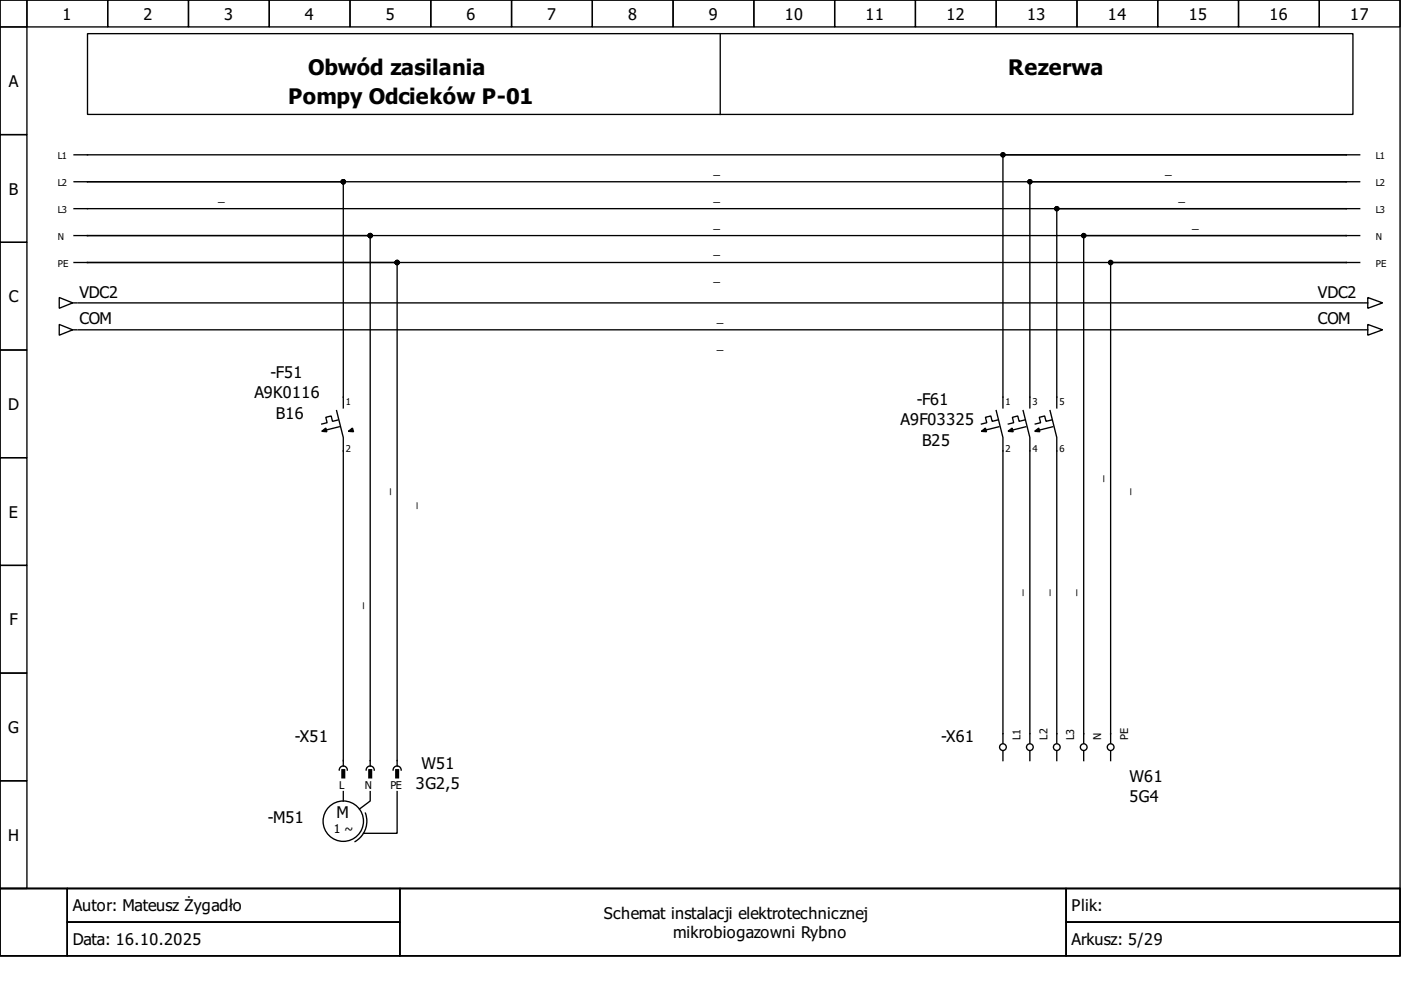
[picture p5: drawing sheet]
<svg xmlns="http://www.w3.org/2000/svg" width="297mm" height="210mm" viewBox="0 0 297 210" stroke-linecap="round" stroke-linejoin="round" font-family="sans-serif">
<g fill="none" stroke="#000" stroke-width=".29">
<path d="M0 0h296.8v188.4h-296.8zM0 0h5.7v5.7h-5.7zM5.7 0h17.1v5.7h-17.1zM22.8 0h17.2v5.7h-17.2zM40 0h17.1v5.7h-17.1zM57.1 0h17.1v5.7h-17.1zM74.2 0h17.1v5.7h-17.1zM91.3 0h17.2v5.7h-17.2zM108.5 0h17.1v5.7h-17.1zM125.6 0h17.1v5.7h-17.1zM142.7 0h17.1v5.7h-17.1zM159.8 0h17.2v5.7h-17.2z"/>
<path d="M177 0h17.1v5.7h-17.1zM194.1 0h17.1v5.7h-17.1zM211.2 0h17.1v5.7h-17.1zM228.3 0h17.2v5.7h-17.2zM245.5 0h17.1v5.7h-17.1zM262.6 0h17.1v5.7h-17.1zM279.7 0h17.1v5.7h-17.1zM0 5.7h5.7v22.8h-5.7zM18.6 7.1h268.3v17.2h-268.3zM152.7 7.1v17.2M0 28.5h5.7v22.9h-5.7zM15.7 38.5h2.9"/>
<path d="M18.6 38.5h266.8M18.6 38.5h54.2v48M285.4 38.5h2.9M285.4 32.8h2.9M285.4 32.8h-72.8v53.7M285.4 32.8h-269.7M285.4 38.5h-67.1v48M0 51.4h5.7v22.8h-5.7zM15.7 55.7h2.9M15.7 49.9h2.9M18.6 49.9h266.8M18.6 55.7h266.8"/>
<path d="M18.6 49.9h59.9v112.5M18.6 55.7h65.6v106.7M285.4 55.7h2.9M285.4 44.2h2.9M285.4 49.9h2.9M285.4 44.2h-61.3v42.3M285.4 55.7h-49.9v101.9M285.4 49.9h-55.6v107.7M285.4 44.2h-269.7M0 74.2h5.7v22.8h-5.7zM12.6 63.1l2.8 1.1-2.8 1.2zM12.6 68.8l2.8 1.1-2.8 1.2z"/>
<path d="M15.4 69.9h.9M15.4 64.2h.9M16.6 64.2h272.2M16.6 69.9h272.2M289.1 69.9h.9M289.1 64.2h.9M290 68.8l3.1 1.1-3.1 1.2zM290 63.1l3.1 1.1-3.1 1.2zM0 97h5.7v22.9h-5.7zM71.4 87.1l1.4 5.7v69.6M71.6 89.1l-1.1 .2-.3-1.1-1.1 .3 .3 1.1-1.2 .3M71.9 90.5l-3.4 .8"/>
<path d="M211.2 87.1l1.4 5.7v64.8M211.5 89.1l-1.1 .2-.3-1.1-1.2 .3 .3 1.1-1.1 .3M211.8 90.5l-3.4 .8M216.9 87.1l1.4 5.7v64.8M217.2 89.1l-1.1 .2-.3-1.1-1.2 .3 .3 1.1-1.1 .3M217.5 90.5l-3.4 .8M222.6 87.1l1.5 5.7v64.8M222.9 89.1l-1.1 .2-.3-1.1-1.2 .3 .3 1.1-1.1 .3M223.2 90.5l-3.4 .8M0 119.9h5.7v22.8h-5.7zM0 142.7h5.7v22.8h-5.7zM212.6 159.3v2"/>
<path d="M218.3 159.3v2M224.1 159.3v2M229.8 159.3v2M235.5 159.3v2M0 165.5h5.7v22.9h-5.7zM72.7 162.4a.86 .86 0 0 0-.8 .9M72.8 167.8v2M72.9 162.4a.86 .86 0 0 1 .7 .9M77.5 172.4a5 5 0 0 1-2.2 6M78.4 162.4a.86 .86 0 0 0-.8 .9M78.5 167.8v2l-2.3 1.7M78.6 162.4a.86 .86 0 0 1 .7 .9"/>
<path d="M84.1 162.4a.86 .86 0 0 0-.8 .9M84.2 167.8v8.9h-7.1M84.3 162.4a.86 .86 0 0 1 .8 .9M0 188.4h296.8v14.3h-296.8zM0 188.4h14.3v14.3h-14.3zM14.3 188.4h70.5v7.1h-70.5zM14.3 195.5h70.5v7.2h-70.5zM84.8 188.4h141.3v14.3h-141.3zM226.1 188.4h70.7v7.1h-70.7zM226.1 195.5h70.7v7.2h-70.7z"/>
<circle cx="212.6" cy="158.4" r=".71"/>
<circle cx="218.3" cy="158.4" r=".71"/>
<circle cx="224.1" cy="158.4" r=".71"/>
<circle cx="229.8" cy="158.4" r=".71"/>
<circle cx="235.5" cy="158.4" r=".71"/>
<circle cx="72.8" cy="174.1" r="4.3"/>
</g>
<g fill="#000" stroke="#000" stroke-width=".29">
<path d="M68.2 91.5l.9-.7 .2 .7zM73.9 91.5l.8-.7 .3 .7zM208.1 91.5l.8-.7 .3 .7zM213.7 91.5l.9-.7 .2 .7zM219.4 91.5l.8-.7 .3 .7z"/>
<path d="M72.5 163.2h.6v1.7h-.6z" fill-rule="evenodd"/>
<path d="M78.2 163.2h.6v1.7h-.6z" fill-rule="evenodd"/>
<path d="M83.9 163.2h.6v1.7h-.6z" fill-rule="evenodd"/>
<circle cx="72.8" cy="38.5" r=".43"/>
<circle cx="212.6" cy="32.8" r=".43"/>
<circle cx="218.3" cy="38.5" r=".43"/>
<circle cx="78.5" cy="49.9" r=".43"/>
<circle cx="84.2" cy="55.7" r=".43"/>
<circle cx="224.1" cy="44.2" r=".43"/>
<circle cx="229.8" cy="49.9" r=".43"/>
<circle cx="235.5" cy="55.7" r=".43"/>
</g>
<g font-size="4.6">
<text x="65.4" y="16">Obwód zasilania</text>
<text x="213.8" y="16">Rezerwa</text>
<text x="61.1" y="22">Pompy Odcieków P-01</text>
</g>
<g font-size="3.4">
<text x="13.3" y="4.1">1</text>
<text x="30.4" y="4.1">2</text>
<text x="47.5" y="4.1">3</text>
<text x="64.6" y="4.1">4</text>
<text x="81.8" y="4.1">5</text>
<text x="98.9" y="4.1">6</text>
<text x="116" y="4.1">7</text>
<text x="133.2" y="4.1">8</text>
<text x="150.3" y="4.1">9</text>
<text x="166.4" y="4.1">10</text>
<text x="183.5" y="4.1">11</text>
<text x="200.7" y="4.1">12</text>
<text x="217.8" y="4.1">13</text>
<text x="234.9" y="4.1">14</text>
<text x="252" y="4.1">15</text>
<text x="269.2" y="4.1">16</text>
<text x="286.3" y="4.1">17</text>
<text x="1.9" y="18.4">A</text>
<text x="1.9" y="41.2">B</text>
<text x="1.9" y="64.1">C</text>
<text x="16.8" y="63.1">VDC2</text>
<text x="279.4" y="63.1">VDC2</text>
<text x="16.8" y="68.8">COM</text>
<text x="279.4" y="68.8">COM</text>
<text x="57.4" y="80.2">-F51</text>
<text x="1.7" y="86.9">D</text>
<text x="53.9" y="84.5">A9K0116</text>
<text x="58.5" y="88.8">B16</text>
<text x="194.4" y="85.9">-F61</text>
<text x="190.9" y="90.2">A9F03325</text>
<text x="195.5" y="94.5">B25</text>
<text x="1.9" y="109.7">E</text>
<text x="2" y="132.6">F</text>
<text x="1.7" y="155.4">G</text>
<text x="62.5" y="157.3">-X51</text>
<text x="199.5" y="157.3">-X61</text>
<text x="88.2" y="167.3">3G2,5</text>
<text x="89.3" y="163">W51</text>
<text x="239.5" y="165.8">W61</text>
<text x="71.4" y="173.5">M</text>
<text x="239.5" y="170.1">5G4</text>
<text x="1.7" y="178.2">H</text>
<text x="56.8" y="174.4">-M51</text>
<text x="15.4" y="193.2">Autor: Mateusz Żygadło</text>
<text x="128" y="194.8">Schemat instalacji elektrotechnicznej</text>
<text x="227.2" y="193.2">Plik:</text>
<text x="15.4" y="200.4">Data: 16.10.2025</text>
<text x="142.7" y="198.8">mikrobiogazowni Rybno</text>
<text x="227.2" y="200.4">Arkusz: 5/29</text>
</g>
<g font-size="2.6">
<text x="151.3" y="36.8">_</text>
<text x="247" y="36.8">_</text>
<text x="46.2" y="42.5">_</text>
<text x="151.3" y="42.5">_</text>
<text x="249.9" y="42.5">_</text>
<text x="151.3" y="53.9">_</text>
<text x="151.3" y="48.2">_</text>
<text x="252.7" y="48.2">_</text>
<text x="151.3" y="59.7">_</text>
<text x="152" y="68.2">_</text>
<text x="152" y="73.9">_</text>
<text x="82.5" y="105" transform="rotate(-90 82.5 105)">_</text>
<text x="88.2" y="107.9" transform="rotate(-90 88.2 107.9)">_</text>
<text x="233.8" y="102.2" transform="rotate(-90 233.8 102.2)">_</text>
<text x="239.5" y="105" transform="rotate(-90 239.5 105)">_</text>
<text x="76.8" y="129.2" transform="rotate(-90 76.8 129.2)">_</text>
<text x="216.6" y="126.3" transform="rotate(-90 216.6 126.3)">_</text>
<text x="222.3" y="126.3" transform="rotate(-90 222.3 126.3)">_</text>
<text x="228.1" y="126.3" transform="rotate(-90 228.1 126.3)">_</text>
<text x="70.8" y="176.7">1 ~</text>
</g>
<g font-size="2.3">
<text x="216.4" y="157" transform="rotate(-90 216.4 157)">L1</text>
<text x="222.1" y="156.8" transform="rotate(-90 222.1 156.8)">L2</text>
<text x="227.8" y="157" transform="rotate(-90 227.8 157)">L3</text>
<text x="233.5" y="157" transform="rotate(-90 233.5 157)">N</text>
<text x="239.2" y="156.8" transform="rotate(-90 239.2 156.8)">PE</text>
<text x="71.9" y="167.3">L</text>
<text x="77.4" y="167.3">N</text>
<text x="82.8" y="167.3">PE</text>
</g>
<g font-size="2">
<text x="12.3" y="33.7">L1</text>
<text x="291.7" y="33.7">L1</text>
<text x="12.3" y="39.4">L2</text>
<text x="291.7" y="39.4">L2</text>
<text x="12.3" y="45.1">L3</text>
<text x="291.7" y="45.1">L3</text>
<text x="12.3" y="50.8">N</text>
<text x="291.7" y="50.8">N</text>
<text x="12.3" y="56.5">PE</text>
<text x="291.7" y="56.5">PE</text>
<text x="73.4" y="85.9">1</text>
<text x="213.2" y="85.9">1</text>
<text x="218.9" y="85.9">3</text>
<text x="224.6" y="85.9">5</text>
<text x="73.4" y="95.9">2</text>
<text x="213.2" y="95.9">2</text>
<text x="218.9" y="95.9">4</text>
<text x="224.6" y="95.9">6</text>
</g>
</svg>
